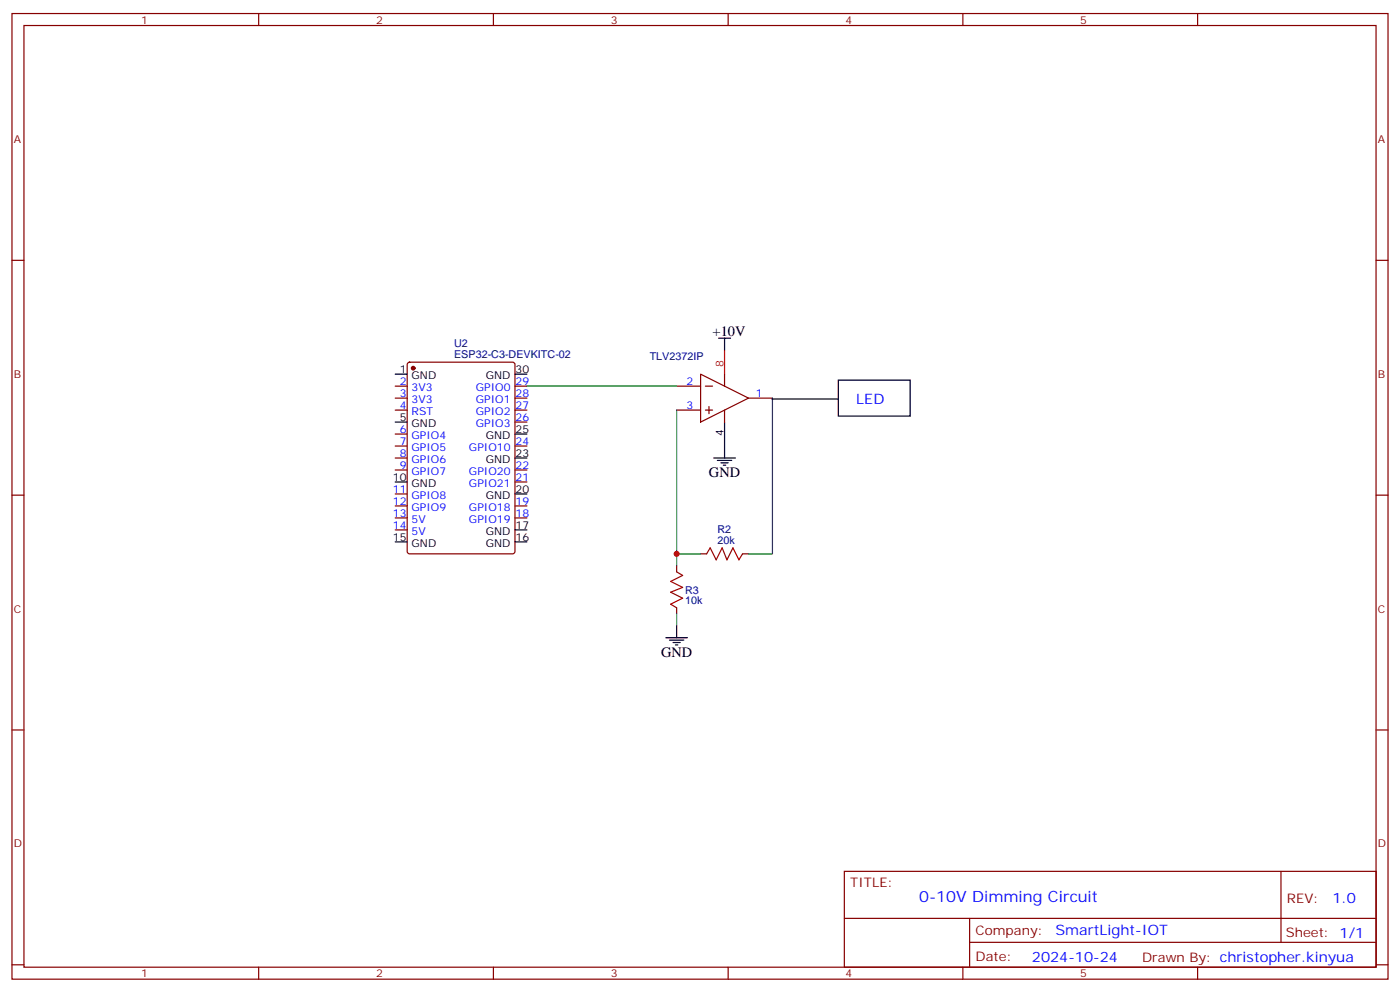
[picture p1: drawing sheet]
<svg xmlns="http://www.w3.org/2000/svg" width="412mm" height="292mm" viewBox="0 0 412 292" stroke-linecap="round" stroke-linejoin="round" font-family="sans-serif">
<g fill="none" stroke="#870000" stroke-width=".35">
<path d="M3.5 4h405.4v284.3h-405.4zM7.1 7.5h398.2v277.3h-398.2zM76.2 4v3.5M145.3 4v3.5M214.5 4v3.5M283.6 4v3.5M352.8 4v3.5M3.5 76.7h3.6M405.3 76.7h3.6M116.4 117.2h3.5M116.4 113.7h3.5M120.2 106.9l.4-.3h30.4l.6 .5 .1 55.3-.5 .6-30.6 .1-.6-.5-.1-55.2z"/>
<path d="M151.7 117.2h3.5M151.7 113.7h3.5M199.3 113.7h7.1M206.4 110.2l14.1 7-14.1 7.1zM207.8 113.7h2.1M208.8 119.7v2.1M213.4 110.2v3.5M220.5 117.2h7M116.4 120.8h3.5M116.4 127.8h3.5M116.4 131.3h3.5M116.4 134.9h3.5"/>
<path d="M116.4 138.4h3.5M151.7 120.8h3.5M151.7 131.3h3.5M151.7 138.4h3.5M151.7 124.3h3.5M199.3 120.8h7.1M207.8 120.8h2.1M213.4 120.8v3.5M3.5 145.8h3.6M116.4 145.5h3.5M116.4 149h3.5M116.4 152.5h3.5"/>
<path d="M116.4 156h3.5M151.7 149h3.5M151.7 152.5h3.5M151.7 141.9h3.5M405.3 145.8h3.6M199.3 166.6v1.8M199.3 179v1.7M206.4 163.1h1.7M218.7 163.1h1.8M3.5 214.9h3.6M405.3 214.9h3.6M248.7 256.6h156.6v28.2h-156.6z"/>
<path d="M377.3 256.6v20.9M248.7 270.4h156.5M285.6 277.5h119.6M285.6 270.4v14.1M3.5 284.1h3.6M76.2 284.8v3.5M145.3 284.8v3.5M214.5 284.8v3.5M283.6 284.8v3.5M352.8 284.8v3.5M405.3 284.1h3.6"/>
</g>
<path d="M199.3 168.4l1.8 1-3.5 1.8 3.5 1.8-3.5 1.4 3.5 1.7-3.5 1.8 1.7 1.1M208.1 163.1l1.1-1.8 1.8 3.6 1.7-3.6 1.4 3.6 1.8-3.6 1.8 3.6 1-1.8" fill="none" stroke="#a10000" stroke-width=".35"/>
<g fill="none" stroke="#000" stroke-width=".35">
<path d="M211.7 99.6h3.5M213.4 99.6v3.5M116.4 110.2h3.5M151.7 110.2h3.5M227.4 117.5h19.5M246.9 111.9h21.2v10.6h-21.2zM116.4 124.3h3.5M151.7 134.9h3.5M151.7 127.8h3.5M210.3 134.9h6.3M211.3 135.6h4.2M212.4 136.3h2.1"/>
<path d="M213.1 137h.7M213.4 124.3v10.6M116.4 141.9h3.5M116.4 159.6h3.5M151.7 159.6h3.5M151.7 156h3.5M151.7 145.5h3.5M196.1 187.8h6.4M197.2 188.5h4.2M198.3 189.2h2.1M199 189.9h.7M199.3 184.3v3.5"/>
</g>
<path d="M213.4 103.1v7.1" fill="none" stroke="#f00" stroke-width=".35"/>
<path d="M155.2 113.7h44.1M227.5 117.2v45.9h-7M199.3 120.8v45.8M199.3 163.1h7.1M199.3 180.7v3.6" fill="none" stroke="#008700" stroke-width=".35"/>
<circle cx="121.7" cy="108.4" r=".53" fill="#870000" stroke="#870000" stroke-width=".35"/>
<circle cx="199.3" cy="163.1" r=".88" fill="#c00"/>
<text font-size="4.6" fill="#00f" x="270.8" y="265.6">0-10V Dimming Circuit</text>
<g font-size="4.2">
<text x="209.9" y="98.9">+10V</text>
<text x="208.8" y="140.5">GND</text>
<text x="194.7" y="193.4">GND</text>
</g>
<g font-size="4.2" fill="#00f">
<text x="252.2" y="119">LED</text>
<text x="392.5" y="265.8">1.0</text>
<text x="310.9" y="275.4">SmartLight-IOT</text>
<text x="304" y="283.2">2024-10-24</text>
</g>
<g font-size="3.9" fill="#800">
<text x="250.5" y="261.2">TITLE:</text>
<text x="379.1" y="265.8">REV:</text>
<text x="287.4" y="275.4">Company:</text>
<text x="378.7" y="276">Sheet: 1/1</text>
<text x="287.4" y="283">Date:</text>
<text x="336.4" y="283.1">Drawn By: christopher.kinyua</text>
</g>
<g font-size="3.2" fill="#800">
<text x="41.6" y="7">1</text>
<text x="110.8" y="7">2</text>
<text x="179.9" y="7">3</text>
<text x="249.1" y="7">4</text>
<text x="318.2" y="7">5</text>
<text x="4.1" y="42.1">A</text>
<text x="405.9" y="42.1">A</text>
<text x="4.1" y="111.2">B</text>
<text x="405.9" y="111.2">B</text>
<text x="4.1" y="180.4">C</text>
<text x="405.9" y="180.4">C</text>
<text x="4.1" y="249.5">D</text>
<text x="405.9" y="249.5">D</text>
<text x="41.6" y="287.8">1</text>
<text x="110.8" y="287.8">2</text>
<text x="179.9" y="287.8">3</text>
<text x="249.1" y="287.8">4</text>
<text x="318.2" y="287.8">5</text>
</g>
<g font-size="3.2" fill="#000080">
<text x="133.8" y="105.3">ESP32-C3-DEVKITC-02</text>
<text x="133.8" y="102.1">U2</text>
<text x="191.4" y="106">TLV2372IP</text>
<text x="211.3" y="160.3">20k</text>
<text x="211.3" y="157.1">R2</text>
<text x="201.8" y="178">10k</text>
<text x="201.8" y="174.8">R3</text>
</g>
<g font-size="3.2">
<text x="117.8" y="109.8">1</text>
<text x="121.2" y="111.6">GND</text>
<text x="143.1" y="111.6">GND</text>
<text x="151.9" y="109.8">30</text>
<text x="117.8" y="123.9">5</text>
<text x="121.2" y="125.7">GND</text>
<text x="143.1" y="129.2">GND</text>
<text x="151.9" y="127.5">25</text>
<text x="213.1" y="128.4" transform="rotate(-90 213.1 128.4)">4</text>
<text x="143.1" y="136.3">GND</text>
<text x="151.9" y="134.5">23</text>
<text x="115.7" y="141.6">10</text>
<text x="121.2" y="143.3">GND</text>
<text x="143.1" y="146.9">GND</text>
<text x="151.9" y="145.1">20</text>
<text x="151.9" y="155.7">17</text>
<text x="115.7" y="159.2">15</text>
<text x="121.2" y="161">GND</text>
<text x="143.1" y="161">GND</text>
<text x="143.1" y="157.4">GND</text>
<text x="151.9" y="159.2">16</text>
</g>
<g font-size="3.2" fill="#00f">
<text x="117.8" y="113.3">2</text>
<text x="151.9" y="113.3">29</text>
<text x="202.2" y="113.3">2</text>
<text x="117.8" y="116.9">3</text>
<text x="121.2" y="115.1">3V3</text>
<text x="121.2" y="118.6">3V3</text>
<text x="140.2" y="118.6">GPIO1</text>
<text x="140.2" y="115.1">GPIO0</text>
<text x="151.9" y="116.9">28</text>
<text x="222.6" y="116.9">1</text>
<text x="117.8" y="120.4">4</text>
<text x="121.2" y="122.2">RST</text>
<text x="140.2" y="125.7">GPIO3</text>
<text x="140.2" y="122.2">GPIO2</text>
<text x="151.9" y="123.9">26</text>
<text x="151.9" y="120.4">27</text>
<text x="202.2" y="120.4">3</text>
<text x="117.8" y="127.5">6</text>
<text x="117.8" y="131">7</text>
<text x="121.2" y="129.2">GPIO4</text>
<text x="151.9" y="131">24</text>
<text x="117.8" y="134.5">8</text>
<text x="121.2" y="132.8">GPIO5</text>
<text x="121.2" y="136.3">GPIO6</text>
<text x="138.2" y="132.8">GPIO10</text>
<text x="117.8" y="138">9</text>
<text x="121.2" y="139.8">GPIO7</text>
<text x="138.2" y="143.3">GPIO21</text>
<text x="138.2" y="139.8">GPIO20</text>
<text x="151.9" y="141.6">21</text>
<text x="151.9" y="138">22</text>
<text x="115.7" y="145.1">11</text>
<text x="115.7" y="148.6">12</text>
<text x="121.2" y="146.9">GPIO8</text>
<text x="151.9" y="148.6">19</text>
<text x="115.7" y="152.2">13</text>
<text x="115.7" y="155.7">14</text>
<text x="121.2" y="150.4">GPIO9</text>
<text x="121.2" y="153.9">5V</text>
<text x="138.2" y="153.9">GPIO19</text>
<text x="138.2" y="150.4">GPIO18</text>
<text x="151.9" y="152.2">18</text>
<text x="121.2" y="157.4">5V</text>
</g>
<text font-size="3.2" fill="#f00" x="213.1" y="108.1" transform="rotate(-90 213.1 108.1)">8</text>
</svg>
